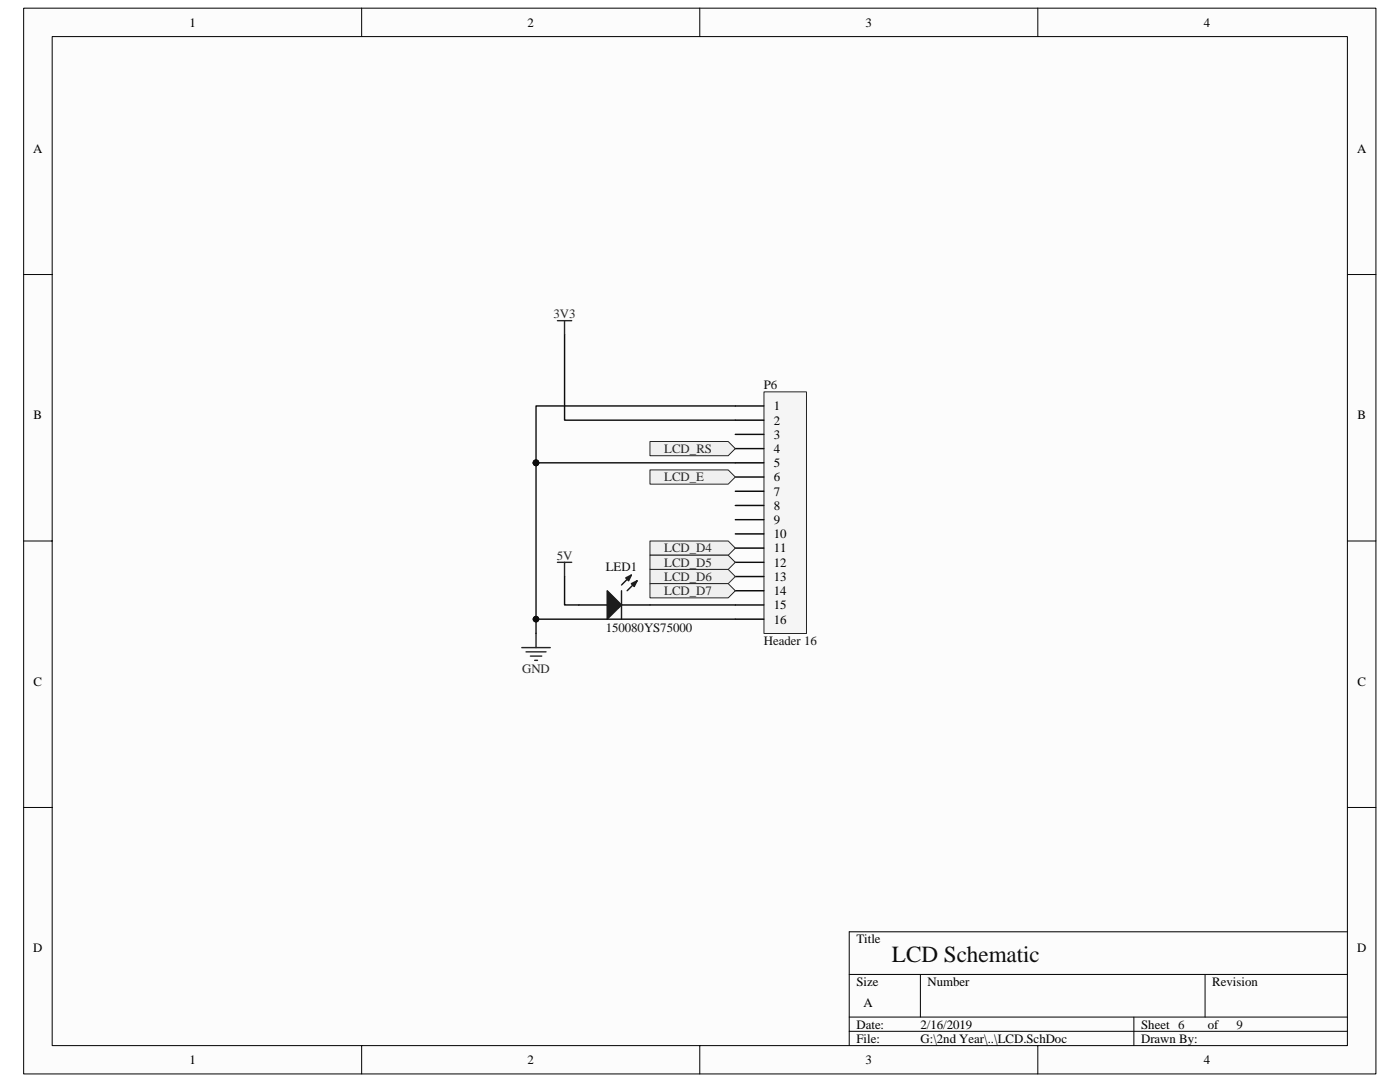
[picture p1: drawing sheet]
<svg xmlns="http://www.w3.org/2000/svg" width="279mm" height="216mm" viewBox="0 0 279 216" stroke-linecap="round" stroke-linejoin="round" font-family="sans-serif">
<path d="M4.7 1.7h269.9v212.6h-269.9z" fill="#fcfcfc"/>
<path d="M4.7 1.6h269.9v212.7h-269.9z" fill="none" stroke="#000" stroke-width=".2"/>
<path d="M10.4 7.3h258.5v201.3h-258.5z" fill="#fcfcfc"/>
<g fill="none" stroke="#000" stroke-width=".2">
<path d="M10.4 7.3h258.5v201.3h-258.5zM72.2 1.6v5.7M139.7 1.6v5.7M207.1 1.6v5.7M4.7 54.8h5.7M268.9 54.8h5.7M4.7 107.9h5.7M268.9 107.9h5.7M4.7 161.1h5.7M268.9 161.1h5.7M169.5 194.4h99.4M183.7 194.4v8.5"/>
<path d="M240.5 194.4v8.5M268.9 185.9h-99.4v22.7M72.2 208.6v5.7M139.7 208.6v5.7M169.5 202.9h99.4M169.5 205.8h99.4M207.1 208.6v5.7M226.3 202.9v5.7"/>
</g>
<path d="M152.5 78.2h8.5v48.2h-8.5z" fill="#f5f5f5"/>
<path d="M152.5 78.2h8.5v48.2h-8.5z" fill="none" stroke="#262626" stroke-width=".2"/>
<g fill="none" stroke="#000" stroke-width=".28">
<path d="M146.7 81h5.7M146.7 83.8h5.7M146.7 86.7h5.7M146.7 89.5h5.7M146.7 92.4h5.7M146.7 95.2h5.7M146.7 98h5.7M146.7 100.9h5.7M146.7 103.7h5.7M146.7 106.5h5.7M146.7 109.4h5.7M146.7 112.2h5.7"/>
<path d="M146.7 115h5.7M146.7 117.9h5.7M146.7 120.7h5.7M146.7 123.5h5.7"/>
</g>
<path d="M111.3 64h2.8M112.7 64v2.8M104.1 129.2h5.7M105 130.1h4M105.9 130.9h2.2M106.7 131.8h.6M107 126.4v2.8" fill="none" stroke="#262626" stroke-width=".28"/>
<g fill="#f0f0f0" stroke="#262626" stroke-width=".2">
<path d="M129.7 88.1h15.6l1.4 1.4-1.4 1.4h-15.6z" fill-rule="evenodd"/>
<path d="M129.7 93.8h15.6l1.4 1.4-1.4 1.4h-15.6z" fill-rule="evenodd"/>
<path d="M129.7 108h15.6l1.4 1.4-1.4 1.4h-15.6z" fill-rule="evenodd"/>
<path d="M129.7 110.8h15.6l1.4 1.4-1.4 1.4h-15.6z" fill-rule="evenodd"/>
<path d="M129.7 113.6h15.6l1.4 1.4-1.4 1.5h-15.6z" fill-rule="evenodd"/>
<path d="M129.7 116.5h15.6l1.4 1.4-1.4 1.4h-15.6z" fill-rule="evenodd"/>
</g>
<path d="M115.5 120.7h5.7M124 120.7h5.7" fill="none" stroke="#000" stroke-width=".28"/>
<path d="M121.2 117.9l2.8 2.8-2.8 2.8z" fill="#1c1c1c"/>
<path d="M121.2 117.9l2.8 2.8-2.8 2.8zM127.1 115.9l-1.9 2" fill="none" stroke="#1c1c1c" stroke-width=".28"/>
<path d="M126 116.5l1.1-.6-.5 1.1z" fill="#1c1c1c"/>
<path d="M124 117.9v5.6M126 114.7l-2 2M126 116.5l1.1-.6-.5 1.1z" fill="none" stroke="#1c1c1c" stroke-width=".28"/>
<path d="M124.9 115.3l1.1-.6-.5 1.2z" fill="#1c1c1c"/>
<path d="M124.9 115.3l1.1-.6-.5 1.2z" fill="none" stroke="#1c1c1c" stroke-width=".28"/>
<path d="M111.3 112.2h2.8M112.7 112.2v2.8" fill="none" stroke="#262626" stroke-width=".28"/>
<path d="M112.7 66.8v17h34M107 92.4v34M107 92.4h39.7M146.7 81h-39.7v11.4M112.7 115v5.7h2.8M107 123.5h39.7M129.7 120.7h17" fill="none" stroke="#0e0e0e" stroke-width=".28"/>
<g fill="#0e0e0e" stroke="#0e0e0e" stroke-width=".2">
<circle cx="107" cy="92.4" r=".57"/>
<circle cx="107" cy="123.5" r=".56"/>
</g>
<text font-size="4.6" fill="#0e0e0e" x="178" y="192">LCD Schematic</text>
<g font-size="2.6">
<text x="37.8" y="5.3">1</text>
<text x="105.3" y="5.3">2</text>
<text x="172.8" y="5.3">3</text>
<text x="240.2" y="5.3">4</text>
<text x="6.6" y="30.5">A</text>
<text x="270.8" y="30.5">A</text>
<text x="6.7" y="83.7">B</text>
<text x="154.4" y="81.9">1</text>
<text x="270.9" y="83.7">B</text>
<text x="154.4" y="84.7">2</text>
<text x="154.4" y="87.5">3</text>
<text x="154.4" y="90.4">4</text>
<text x="154.4" y="93.2">5</text>
<text x="154.4" y="96.1">6</text>
<text x="154.4" y="98.9">7</text>
<text x="154.4" y="101.7">8</text>
<text x="154.4" y="104.6">9</text>
<text x="154.4" y="107.4">10</text>
<text x="154.4" y="110.2">11</text>
<text x="154.4" y="113.1">12</text>
<text x="154.4" y="115.9">13</text>
<text x="154.4" y="118.7">14</text>
<text x="154.4" y="121.6">15</text>
<text x="154.4" y="124.4">16</text>
<text x="6.7" y="136.8">C</text>
<text x="270.9" y="136.8">C</text>
<text x="6.6" y="190">D</text>
<text x="170.9" y="188.2">Title</text>
<text x="270.8" y="190">D</text>
<text x="170.9" y="196.7">Size</text>
<text x="185.1" y="196.7">Number</text>
<text x="241.9" y="196.7">Revision</text>
<text x="172.3" y="201">A</text>
<text x="170.9" y="205.2">Date:</text>
<text x="170.9" y="208.1">File:</text>
<text x="183.7" y="208.1">G:\2nd Year\..\LCD.SchDoc</text>
<text x="183.7" y="205.2">2/16/2019</text>
<text x="227.7" y="208.1">Drawn By:</text>
<text x="227.8" y="205.2">Sheet 6</text>
<text x="241.1" y="205.2">of</text>
<text x="37.8" y="212.3">1</text>
<text x="105.3" y="212.3">2</text>
<text x="172.8" y="212.3">3</text>
<text x="240.2" y="212.3">4</text>
</g>
<g font-size="2.6" fill="#262626">
<text x="110.5" y="63.5">3V3</text>
<text x="132.6" y="90.4">LCD_RS</text>
<text x="132.6" y="96.1">LCD_E</text>
<text x="111.1" y="111.7">5V</text>
<text x="132.6" y="110.2">LCD_D4</text>
<text x="132.6" y="113.1">LCD_D5</text>
<text x="132.6" y="115.9">LCD_D6</text>
<text x="132.6" y="118.7">LCD_D7</text>
<text x="104.2" y="134.3">GND</text>
</g>
<g font-size="2.6" fill="#0e0e0e">
<text x="152.4" y="77.6">P6</text>
<text x="120.9" y="113.9">LED1</text>
<text x="120.9" y="126.1">150080YS75000</text>
<text x="152.4" y="128.7">Header 16</text>
<text x="246.8" y="205.2">9</text>
</g>
</svg>
